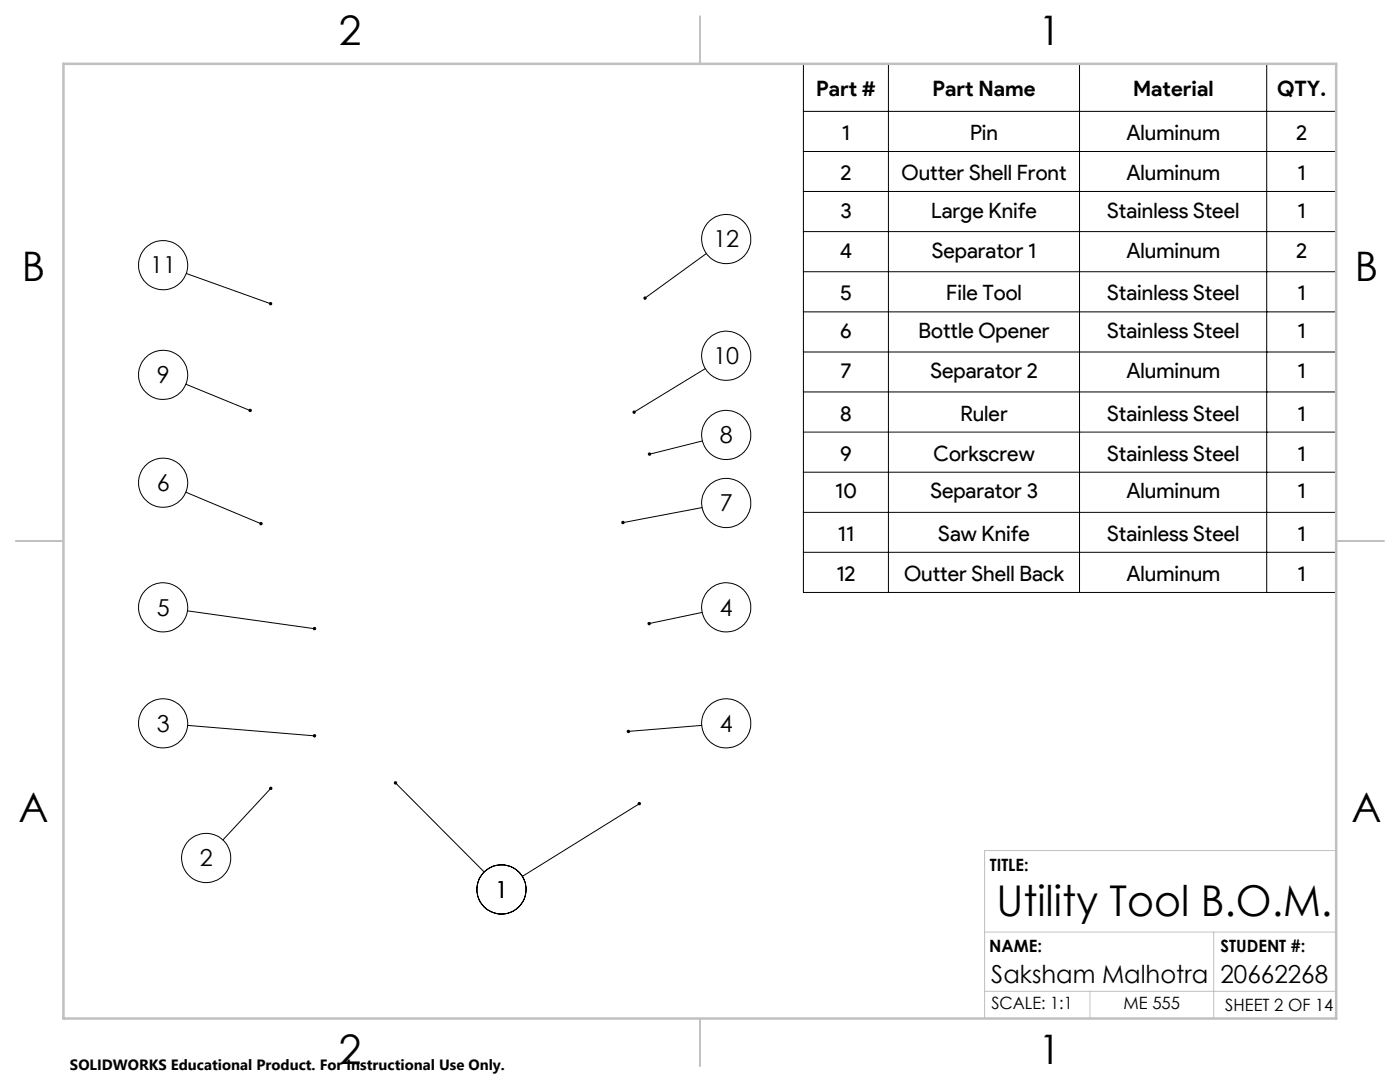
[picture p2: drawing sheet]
<svg xmlns="http://www.w3.org/2000/svg" width="279mm" height="216mm" viewBox="0 0 279 216" stroke-linecap="round" stroke-linejoin="round" font-family="sans-serif">
<g fill="none" stroke="#000" stroke-width=".2">
<path d="M160.3 12.7h106.4v105.5h-106.4zM177.3 12.7v105.5M215.4 12.7v105.5M252.8 12.7v105.5M160.3 22.2h106.4M160.3 30.2h106.4M160.3 38.2h106.4M37.2 54.6l16.8 6M141 50.6l-12.3 8.9M160.3 46.2h106.4M160.3 54.2h106.4M37.1 76.7l12.8 5.2"/>
<path d="M140.8 73.6l-14.3 8.6M160.3 62.2h106.4M160.3 70.2h106.4M160.3 78.2h106.4M37.1 98.2l15 6.3M140.2 88l-10.6 2.6M160.3 86.2h106.4M160.3 94.2h106.4M140.1 101.3l-15.8 3M160.3 102.2h106.4M160.3 110.2h106.4M37.4 121.9l25.4 3.5"/>
<path d="M140.1 122.2l-10.6 2.2M37.4 144.7l25.4 2.1M54 157.3l-9.5 10.3M78.9 156.2l17.7 17.8M140.1 144.7l-14.7 1.2M127.6 160.4l-23.4 14.5"/>
<circle cx="32.5" cy="52.9" r="4.9"/>
<circle cx="145" cy="47.7" r="4.9"/>
<circle cx="32.5" cy="74.8" r="4.9"/>
<circle cx="144.9" cy="71" r="4.9"/>
<circle cx="32.5" cy="96.3" r="4.9"/>
<circle cx="144.9" cy="86.8" r="4.9"/>
<circle cx="145" cy="100.4" r="4.9"/>
<circle cx="32.5" cy="121.2" r="4.9"/>
<circle cx="144.9" cy="121.2" r="4.9"/>
<circle cx="32.5" cy="144.3" r="4.9"/>
<circle cx="144.9" cy="144.3" r="4.9"/>
<circle cx="41.1" cy="171.2" r="4.9"/>
<circle cx="100.1" cy="177.5" r="4.9"/>
</g>
<path d="M266.7 169.7h-70.2v33.5M196.5 197.8h70.2M196.5 186h70.2M217.5 197.8v5.4M242.2 186v17.2" fill="none" stroke="#c0c0c0" stroke-width=".2"/>
<path d="M139.7 3.2v9.5M3.1 107.9h9.6M266.7 107.9h9.5M139.7 203.2v9.6" fill="none" stroke="#c0c0c0" stroke-width=".25"/>
<path d="M12.7 12.7h254v190.5h-254z" fill="none" stroke="#c0c0c0" stroke-width=".5"/>
<path d="M128.4 59.3v.4l.3-.2-.3 .2a.35 .35 0 0 0 .6 0 .35 .35 0 0 0 0-.5 .35 .35 0 0 0-.6 .1zM53.8 60.3a.34 .34 0 0 0 0 .6 .34 .34 0 0 0 .5-.2l-.3-.1 .3 .1v-.1a.32 .32 0 0 0-.1-.3 .32 .32 0 0 0-.4 0zM126.3 82v.4l.2-.2-.2 .2a.34 .34 0 0 0 .5 .1 .34 .34 0 0 0 0-.5 .34 .34 0 0 0-.5 0zM129.3 90.5v.2l.3-.1-.3 .1a.34 .34 0 0 0 .5 .2 .34 .34 0 0 0 .1-.5 .34 .34 0 0 0-.6 .1zM49.7 81.6v.1a.33 .33 0 0 0 0 .5 .33 .33 0 0 0 .5-.2l-.3-.1 .3 .1a.34 .34 0 0 0 0-.4 .34 .34 0 0 0-.5 0zM51.8 104.2v.2a.33 .33 0 0 0 .2 .4 .33 .33 0 0 0 .4-.2l-.3-.1 .3 .1a.34 .34 0 0 0-.1-.4 .34 .34 0 0 0-.5 0zM125.1 145.7v.3l.3-.1-.3 .1a.34 .34 0 0 0 .4 .3 .34 .34 0 0 0 .2-.6 .34 .34 0 0 0-.6 0zM62.6 125.1a.35 .35 0 0 0 0 .6 .35 .35 0 0 0 .5-.2l-.3-.1 .3 .1a.35 .35 0 0 0-.1-.4 .35 .35 0 0 0-.4 0zM62.6 146.5a.34 .34 0 0 0 0 .6 .34 .34 0 0 0 .5-.2l-.3-.1 .3 .1a.34 .34 0 0 0-.1-.4 .34 .34 0 0 0-.4 0zM53.8 157.1a.33 .33 0 0 0 0 .4 .33 .33 0 0 0 .5 0 .33 .33 0 0 0 0-.4l-.3 .2 .2-.3zM78.7 156a.34 .34 0 0 0 0 .5 .34 .34 0 0 0 .5-.2 .34 .34 0 0 0-.4-.4l-.1 .1 .2 .2zM127.4 160.1a.35 .35 0 0 0-.1 .5 .35 .35 0 0 0 .5 0 .35 .35 0 0 0 .1-.4l-.3 .2 .3-.2-.2-.2zM124.1 104l-.1 .3h.3h-.3a.34 .34 0 0 0 .5 .3 .34 .34 0 0 0 .1-.6 .34 .34 0 0 0-.5 0zM129.3 124.2l-.1 .3 .3-.1-.3 .1a.34 .34 0 0 0 .5 .2 .34 .34 0 0 0 .1-.5 .34 .34 0 0 0-.5 0z" fill="#000"/>
<text font-size="8.5" x="198.8" y="182.8">Utility Tool B.O.M.</text>
<g font-size="8.1">
<text x="67.6" y="8.9">2</text>
<text x="207.3" y="8.9">1</text>
<text x="4.4" y="56.1">B</text>
<text x="270.4" y="56.1">B</text>
<text x="3.7" y="164.1">A</text>
<text x="269.7" y="164.1">A</text>
<text x="67.6" y="212.4">2</text>
<text x="207.3" y="212.4">1</text>
</g>
<g font-size="4.9">
<text x="197.8" y="196.1">Saksham Malhotra</text>
<text x="243.6" y="196.1">20662268</text>
</g>
<g font-size="4.7">
<text x="142.4" y="49.3">12</text>
<text x="30" y="54.5">11</text>
<text x="31.3" y="76.4">9</text>
<text x="142.4" y="72.6">10</text>
<text x="143.7" y="88.4">8</text>
<text x="31.3" y="98">6</text>
<text x="143.7" y="102">7</text>
<text x="31.3" y="122.8">5</text>
<text x="143.7" y="122.8">4</text>
<text x="31.3" y="146">3</text>
<text x="143.7" y="146">4</text>
<text x="39.9" y="172.8">2</text>
<text x="98.8" y="179.1">1</text>
</g>
<g font-size="4.2">
<text x="162.9" y="19.2">Part #</text>
<text x="186.1" y="19.2">Part Name</text>
<text x="226.1" y="19.2">Material</text>
<text x="254.9" y="19.2">QTY.</text>
<text x="168" y="27.9">1</text>
<text x="193.6" y="27.9">Pin</text>
<text x="224.8" y="27.9">Aluminum</text>
<text x="258.7" y="27.9">2</text>
<text x="167.7" y="35.9">2</text>
<text x="179.9" y="35.9">Outter Shell Front</text>
<text x="224.8" y="35.9">Aluminum</text>
<text x="259" y="35.9">1</text>
<text x="167.7" y="43.4">3</text>
<text x="185.8" y="43.4">Large Knife</text>
<text x="221" y="43.4">Stainless Steel</text>
<text x="259" y="43.4">1</text>
<text x="167.6" y="51.4">4</text>
<text x="186" y="51.4">Separator 1</text>
<text x="224.8" y="51.4">Aluminum</text>
<text x="258.7" y="51.4">2</text>
<text x="167.7" y="59.9">5</text>
<text x="188.9" y="59.9">File Tool</text>
<text x="221" y="59.9">Stainless Steel</text>
<text x="259" y="59.9">1</text>
<text x="167.7" y="67.4">6</text>
<text x="183.3" y="67.4">Bottle Opener</text>
<text x="221" y="67.4">Stainless Steel</text>
<text x="259" y="67.4">1</text>
<text x="167.7" y="75.4">7</text>
<text x="185.7" y="75.4">Separator 2</text>
<text x="224.8" y="75.4">Aluminum</text>
<text x="259" y="75.4">1</text>
<text x="167.7" y="83.9">8</text>
<text x="191.7" y="83.9">Ruler</text>
<text x="221" y="83.9">Stainless Steel</text>
<text x="259" y="83.9">1</text>
<text x="167.7" y="91.9">9</text>
<text x="186.3" y="91.9">Corkscrew</text>
<text x="221" y="91.9">Stainless Steel</text>
<text x="259" y="91.9">1</text>
<text x="166.7" y="99.4">10</text>
<text x="185.7" y="99.4">Separator 3</text>
<text x="224.8" y="99.4">Aluminum</text>
<text x="259" y="99.4">1</text>
<text x="167.2" y="107.9">11</text>
<text x="187.3" y="107.9">Saw Knife</text>
<text x="221" y="107.9">Stainless Steel</text>
<text x="259" y="107.9">1</text>
<text x="166.9" y="115.9">12</text>
<text x="180.4" y="115.9">Outter Shell Back</text>
<text x="224.8" y="115.9">Aluminum</text>
<text x="259" y="115.9">1</text>
</g>
<g font-size="3.4">
<text x="197.5" y="173.8">TITLE:</text>
<text x="197.4" y="190">NAME:</text>
<text x="243.6" y="190">STUDENT #:</text>
<text x="197.8" y="201.3">SCALE: 1:1</text>
<text x="224.2" y="201.3">ME 555</text>
<text x="244.5" y="201.7">SHEET 2 OF 14</text>
</g>
<text font-size="3" x="14" y="213.5">SOLIDWORKS Educational Product. For Instructional Use Only.</text>
</svg>
